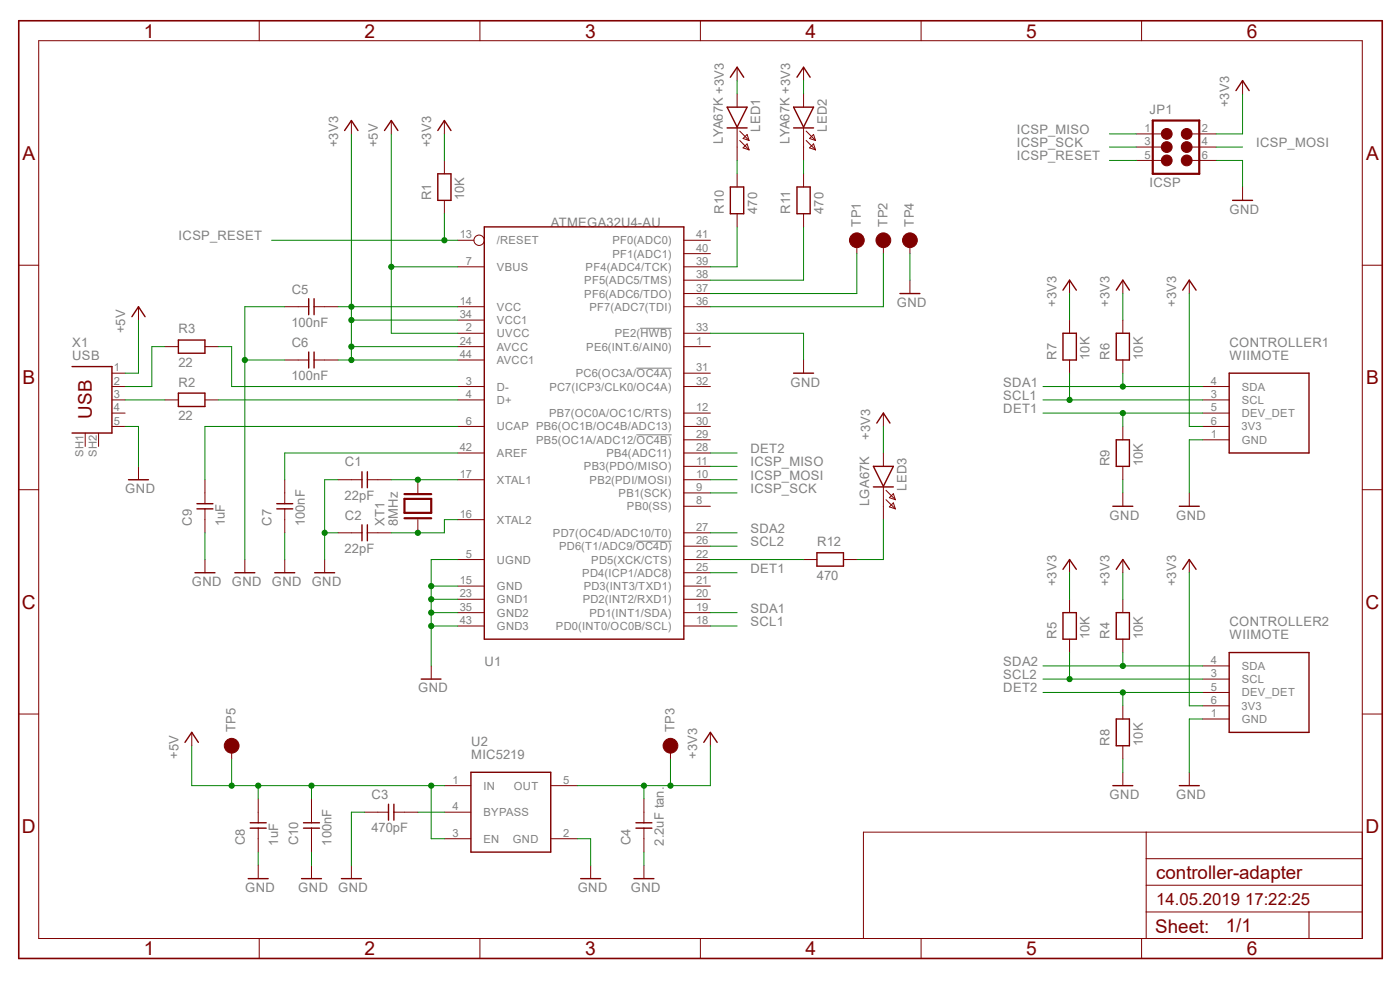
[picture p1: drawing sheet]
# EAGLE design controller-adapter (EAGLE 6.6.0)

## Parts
C1  22pF  C0603  [0603]
C2  22pF  C0603  [0603]
C3  470pF  C0603  [0603]
C4  2.2uF tan.  C1206  [1206]
C5  100nF  C0603  [0603]
C6  100nF  C0603  [0603]
C7  100nF  C0603  [0603]
C8  1uF  C0603  [0603]
C9  1uF  C0603  [0603]
C10  100nF  C0603  [0603]
CONTROLLER1  WIIMOTE  [WIIMOTE]
CONTROLLER2  WIIMOTE  [WIIMOTE]
JP1  ICSP  JP6  [JP6]
LED1  LYA67K  LEDSIDE  [SIDELED]
LED2  LYA67K  LEDSIDE  [SIDELED]
LED3  LGA67K  LEDSIDE  [SIDELED]
R1  10K  R0603  [0603]
R2  22  R0603  [0603]
R3  22  R0603  [0603]
R4  10K  R0603  [0603]
R5  10K  R0603  [0603]
R6  10K  R0603  [0603]
R7  10K  R0603  [0603]
R8  10K  R0603  [0603]
R9  10K  R0603  [0603]
R10  470  R0603  [0603]
R11  470  R0603  [0603]
R12  470  R0603  [0603]
TP1  A1  TP1,6MM  [TP1MM6]
TP2  A0  TP1,6MM  [TP1MM6]
TP3  +3V3  TP1,6MM  [TP1MM6]
TP4  GND  TP1,6MM  [TP1MM6]
TP5  +5V  TP1,6MM  [TP1MM6]
U1  ATMEGA32U4-AU  [TQFP44]
U2  MIC5219  [SOT23-5]
X1  USB  USB_MICRO_B_MOLEX  [USB_MICRO_B_PIN]
XT1  8MHz  XTABM3B  [ABM3B]

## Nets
+3V3: C4.2 C5.2 C6.2 CONTROLLER1.6(3V3) CONTROLLER2.6(3V3) JP1.2 LED1.A LED2.A LED3.A R1.2 R4.2 R5.2 R6.2 R7.2 TP3.1 U1.14(VCC) U1.24(AVCC) U1.34(VCC1) U1.44(AVCC1) U2.5(OUT)
+5V: C8.2 C10.2 TP5.1 U1.2(UVCC) U1.7(VBUS) U2.1(IN) U2.3(EN) X1.1(VBUS)
DET1: CONTROLLER1.5(DEV_DET) R9.2 U1.25(PD4(ICP1/ADC8))
DET2: CONTROLLER2.5(DEV_DET) R8.2 U1.28(PB4(ADC11))
GND: C1.1 C2.1 C3.1 C4.1 C5.1 C6.1 C7.1 C8.1 C9.1 C10.1 CONTROLLER1.1(GND) CONTROLLER2.1(GND) JP1.6 R8.1 R9.1 TP4.1 U1.5(UGND) U1.15(GND) U1.23(GND1) U1.33(PE2(!HWB)) U1.35(GND2) U1.43(GND3) U2.2(GND) X1.5(GND)
ICSP_MISO: JP1.1 U1.11(PB3(PDO/MISO))
ICSP_MOSI: JP1.4 U1.10(PB2(PDI/MOSI))
ICSP_RESET: JP1.5 R1.1 U1.13(/RESET)
ICSP_SCK: JP1.3 U1.9(PB1(SCK))
N$1: C1.2 U1.17(XTAL1) XT1.3
N$2: C2.2 U1.16(XTAL2) XT1.1
N$3: TP1.1 U1.37(PF6(ADC6/TDO))
N$4: C3.2 U2.4(BYPASS)
N$5: R2.2 U1.4(D+)
N$6: R2.1 X1.3(D+)
N$7: R3.2 U1.3(D-)
N$8: R3.1 X1.2(D-)
N$9: TP2.1 U1.36(PF7(ADC7(TDI))
N$10: C7.2 U1.42(AREF)
N$11: C9.2 U1.6(UCAP)
N$12: R11.1 U1.38(PF5(ADC5/TMS))
N$13: R10.1 U1.39(PF4(ADC4/TCK))
N$14: LED1.K R10.2
N$15: LED2.K R11.2
N$16: R12.1 U1.22(PD5(XCK/CTS))
N$17: LED3.K R12.2
SCL1: CONTROLLER1.3(SCL) R7.1 U1.18(PD0(INT0/OC0B/SCL))
SCL2: CONTROLLER2.3(SCL) R5.1 U1.26(PD6(T1/ADC9/!OC4D))
SDA1: CONTROLLER1.4(SDA) R6.1 U1.19(PD1(INT1/SDA))
SDA2: CONTROLLER2.4(SDA) R4.1 U1.27(PD7(OC4D/ADC10/T0))
Unconnected: U1.1(PE6(INT.6/AIN0)) U1.8(PB0(SS)) U1.12(PB7(OC0A/OC1C/RTS)) U1.20(PD2(INT2/RXD1)) U1.21(PD3(INT3/TXD1)) U1.29(PB5(OC1A/ADC12/!OC4B)) U1.30(PB6(OC1B/OC4B/ADC13)) U1.31(PC6(OC3A/!OC4A)) U1.32(PC7(ICP3/CLK0/OC4A)) U1.40(PF1(ADC1)) U1.41(PF0(ADC0)) X1.4(ID) X1.SH1(TAB) X1.SH2(TAB)
